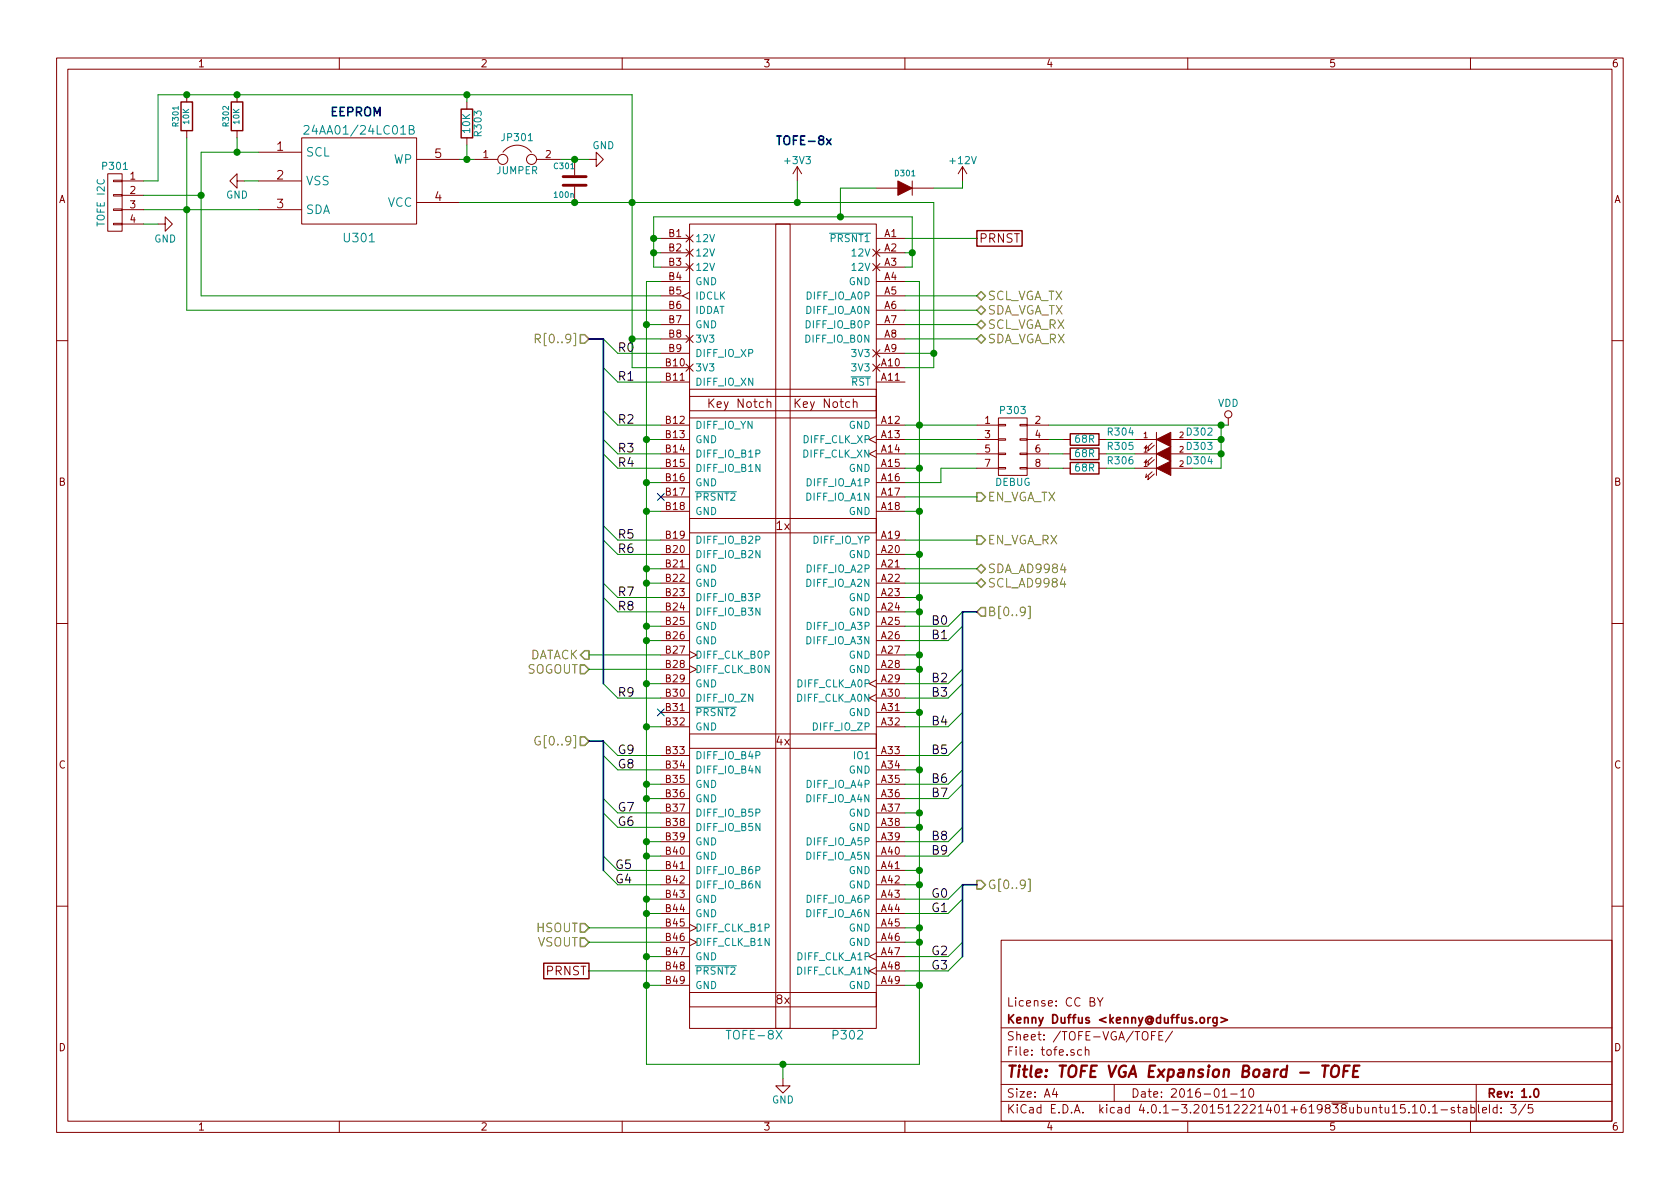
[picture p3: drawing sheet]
EESchema Schematic File Version 2
LIBS:power
LIBS:device
LIBS:transistors
LIBS:conn
LIBS:linear
LIBS:regul
LIBS:74xx
LIBS:cmos4000
LIBS:adc-dac
LIBS:memory
LIBS:xilinx
LIBS:TOFE
LIBS:EEPROM
LIBS:TOFE-VGA-cache
LIBS:analog-devices2
LIBS:vmodvga
LIBS:testpoint
LIBS:ad9984-power
LIBS:3-rca
EELAYER 25 0
EELAYER END
$Descr A4 11693 8268
encoding utf-8
Sheet 3 5
Title "TOFE VGA Expansion Board - TOFE"
Date "2016-01-10"
Rev "1.0"
Comp "Kenny Duffus <kenny@duffus.org>"
Comment1 "License: CC BY"
Comment2 ""
Comment3 ""
Comment4 ""
$EndDescr
$Comp
L TOFE-8X P302
U 1 1
P 5900 4350
F 0 "P302" H 5900 1500 60  0000 C CNN
F 1 "TOFE-8X" H 5250 1500 60  0000 C CNN
F 2 "TOFE_8X_HalfHeight:TOFE_8X_HalfHeight" H 4600 4050 60  0001 C CNN
F 3 "~" H 4600 4050 60  0000 C CNN
	1    5900 4350
	1    0    0    -1  
$EndComp
Text Notes 5400 1000 0    60   ~ 12
TOFE-8x
$Comp
L DIODE D301
U 1 1
P 6300 1300
F 0 "D301" H 6300 1400 40  0000 C CNN
F 1 "DIODE" H 6300 1200 40  0001 C CNN
F 2 "Diodes_SMD:SMB_Handsoldering" H 6300 1300 60  0001 C CNN
F 3 "~" H 6300 1300 60  0000 C CNN
	1    6300 1300
	1    0    0    -1  
$EndComp
$Comp
L 24AA01/24LC01B U301
U 1 1
P 2500 1250
F 0 "U301" H 2500 850 60  0000 C CNN
F 1 "24AA01/24LC01B" H 2500 1600 60  0000 C CNN
F 2 "TO_SOT_Packages_SMD:SOT-23-5" H 2500 1250 60  0001 C CNN
F 3 "~" H 2500 1250 60  0000 C CNN
	1    2500 1250
	1    0    0    -1  
$EndComp
Text Notes 2300 800  0    60   ~ 12
EEPROM
$Comp
L R R302
U 1 1
P 1650 800
F 0 "R302" V 1730 800 40  0000 C CNN
F 1 "10K" V 1657 801 40  0000 C CNN
F 2 "Resistors_SMD:R_0805_HandSoldering" V 1580 800 30  0001 C CNN
F 3 "~" H 1650 800 30  0000 C CNN
	1    1650 800 
	-1   0    0    1   
$EndComp
$Comp
L R R301
U 1 1
P 1300 800
F 0 "R301" V 1380 800 40  0000 C CNN
F 1 "10K" V 1307 801 40  0000 C CNN
F 2 "Resistors_SMD:R_0805_HandSoldering" V 1230 800 30  0001 C CNN
F 3 "~" H 1300 800 30  0000 C CNN
	1    1300 800 
	-1   0    0    1   
$EndComp
$Comp
L C C301
U 1 1
P 4000 1250
F 0 "C301" H 3850 1350 40  0000 L CNN
F 1 "100n" H 3850 1150 40  0000 L CNN
F 2 "Resistors_SMD:R_0805_HandSoldering" H 4038 1100 30  0001 C CNN
F 3 "~" H 4000 1250 60  0000 C CNN
	1    4000 1250
	1    0    0    -1  
$EndComp
Text HLabel 4100 2350 0    60   Input ~ 0
R[0..9]
Text HLabel 4100 5150 0    60   Input ~ 0
G[0..9]
Text HLabel 6800 4250 2    60   Input ~ 0
B[0..9]
Text HLabel 6800 2050 2    60   BiDi ~ 0
SCL_VGA_TX
Text HLabel 6800 2150 2    60   BiDi ~ 0
SDA_VGA_TX
Text HLabel 6800 2250 2    60   BiDi ~ 0
SCL_VGA_RX
Text HLabel 6800 2350 2    60   BiDi ~ 0
SDA_VGA_RX
$Comp
L GND #PWR015
U 1 1
P 5450 7500
F 0 "#PWR015" H 5450 7250 50  0001 C CNN
F 1 "GND" H 5450 7350 50  0000 C CNN
F 2 "" H 5450 7500 60  0000 C CNN
F 3 "" H 5450 7500 60  0000 C CNN
	1    5450 7500
	1    0    0    -1  
$EndComp
$Comp
L GND #PWR016
U 1 1
P 4100 1100
F 0 "#PWR016" H 4100 850 50  0001 C CNN
F 1 "GND" V 4200 1000 50  0000 C CNN
F 2 "" H 4100 1100 60  0000 C CNN
F 3 "" H 4100 1100 60  0000 C CNN
	1    4100 1100
	0    -1   -1   0   
$EndComp
$Comp
L GND #PWR017
U 1 1
P 1700 1250
F 0 "#PWR017" H 1700 1000 50  0001 C CNN
F 1 "GND" V 1800 1200 50  0000 C CNN
F 2 "" H 1700 1250 60  0000 C CNN
F 3 "" H 1700 1250 60  0000 C CNN
	1    1700 1250
	0    1    1    0   
$EndComp
$Comp
L +3V3 #PWR018
U 1 1
P 5550 1250
F 0 "#PWR018" H 5550 1100 50  0001 C CNN
F 1 "+3V3" H 5550 1390 50  0000 C CNN
F 2 "" H 5550 1250 60  0000 C CNN
F 3 "" H 5550 1250 60  0000 C CNN
	1    5550 1250
	1    0    0    -1  
$EndComp
$Comp
L +12V #PWR019
U 1 1
P 6700 1250
F 0 "#PWR019" H 6700 1100 50  0001 C CNN
F 1 "+12V" H 6700 1390 50  0000 C CNN
F 2 "" H 6700 1250 60  0000 C CNN
F 3 "" H 6700 1250 60  0000 C CNN
	1    6700 1250
	1    0    0    -1  
$EndComp
Text HLabel 6800 3950 2    60   BiDi ~ 0
SDA_AD9984
Text HLabel 6800 4050 2    60   BiDi ~ 0
SCL_AD9984
Text HLabel 4100 6550 0    60   Input ~ 0
VSOUT
Text HLabel 4100 6450 0    60   Input ~ 0
HSOUT
Text HLabel 4100 4650 0    60   Input ~ 0
SOGOUT
Text HLabel 4100 4550 0    60   Output ~ 0
DATACK
Wire Wire Line
	4600 1950 4500 1950
Wire Wire Line
	4500 1950 4500 7400
Wire Wire Line
	4500 2250 4600 2250
Wire Wire Line
	4500 3050 4600 3050
Connection ~ 4500 2250
Wire Wire Line
	4500 3350 4600 3350
Connection ~ 4500 3050
Wire Wire Line
	4500 3550 4600 3550
Connection ~ 4500 3350
Wire Wire Line
	4500 3950 4600 3950
Connection ~ 4500 3550
Wire Wire Line
	4500 4050 4600 4050
Connection ~ 4500 3950
Wire Wire Line
	4500 4350 4600 4350
Connection ~ 4500 4050
Wire Wire Line
	4500 4450 4600 4450
Connection ~ 4500 4350
Wire Wire Line
	4500 4750 4600 4750
Connection ~ 4500 4450
Connection ~ 4500 4750
Wire Wire Line
	4500 5450 4600 5450
Wire Wire Line
	4500 5550 4600 5550
Connection ~ 4500 5450
Wire Wire Line
	4500 5850 4600 5850
Connection ~ 4500 5550
Wire Wire Line
	4500 5950 4600 5950
Connection ~ 4500 5850
Connection ~ 4500 5950
Wire Wire Line
	4500 6250 4600 6250
Wire Wire Line
	4500 6350 4600 6350
Connection ~ 4500 6250
Wire Wire Line
	4500 6650 4600 6650
Connection ~ 4500 6350
Wire Wire Line
	4500 6850 4600 6850
Connection ~ 4500 6650
Wire Wire Line
	6300 1950 6400 1950
Wire Wire Line
	6400 3250 6300 3250
Wire Wire Line
	6400 3550 6300 3550
Connection ~ 6400 3250
Wire Wire Line
	6400 3850 6300 3850
Connection ~ 6400 3550
Wire Wire Line
	6400 4150 6300 4150
Connection ~ 6400 3850
Wire Wire Line
	6400 4250 6300 4250
Connection ~ 6400 4150
Wire Wire Line
	6400 4550 6300 4550
Connection ~ 6400 4250
Wire Wire Line
	6400 4650 6300 4650
Connection ~ 6400 4550
Wire Wire Line
	6400 4950 6300 4950
Connection ~ 6400 4650
Wire Wire Line
	6400 5350 6300 5350
Connection ~ 6400 4950
Wire Wire Line
	6400 5650 6300 5650
Connection ~ 6400 5350
Wire Wire Line
	6400 5750 6300 5750
Connection ~ 6400 5650
Wire Wire Line
	6400 6050 6300 6050
Connection ~ 6400 5750
Wire Wire Line
	6400 6150 6300 6150
Connection ~ 6400 6050
Wire Wire Line
	6400 6450 6300 6450
Connection ~ 6400 6150
Wire Wire Line
	6400 6550 6300 6550
Connection ~ 6400 6450
Wire Wire Line
	6400 6850 6300 6850
Connection ~ 6400 6550
Wire Wire Line
	4500 7400 6400 7400
Connection ~ 4500 6850
Connection ~ 6400 6850
Connection ~ 5450 7400
Wire Wire Line
	6300 2950 6800 2950
Connection ~ 6400 2950
Wire Wire Line
	4400 2550 4600 2550
Wire Wire Line
	4400 650  4400 2550
Wire Wire Line
	4400 2350 4600 2350
Wire Wire Line
	6300 2450 6500 2450
Wire Wire Line
	6500 1400 6500 2550
Wire Wire Line
	6500 2550 6300 2550
Wire Wire Line
	3200 1400 6500 1400
Connection ~ 6500 2450
Connection ~ 4400 2350
Wire Wire Line
	5550 1250 5550 1400
Connection ~ 5550 1400
Wire Wire Line
	4550 1850 4600 1850
Wire Wire Line
	4550 1500 4550 1850
Wire Wire Line
	4550 1750 4600 1750
Wire Wire Line
	4550 1650 4600 1650
Connection ~ 4550 1750
Wire Wire Line
	6350 1850 6300 1850
Wire Wire Line
	6350 1500 6350 1850
Wire Wire Line
	6350 1750 6300 1750
Wire Wire Line
	4550 1500 6350 1500
Connection ~ 6350 1750
Connection ~ 4550 1650
Wire Wire Line
	5850 1500 5850 1300
Wire Wire Line
	5850 1300 6100 1300
Connection ~ 5850 1500
Wire Wire Line
	6500 1300 6700 1300
Wire Wire Line
	6700 1300 6700 1250
Connection ~ 4000 1400
Wire Wire Line
	6400 7400 6400 1950
Wire Wire Line
	1400 2050 4600 2050
Wire Wire Line
	1300 2150 4600 2150
Wire Wire Line
	3900 1100 4100 1100
Wire Wire Line
	1700 1250 1800 1250
Wire Wire Line
	1650 950  1650 1050
Wire Wire Line
	1400 1050 1800 1050
Wire Wire Line
	1000 1450 1800 1450
Connection ~ 4000 1100
Wire Wire Line
	1400 2050 1400 1050
Connection ~ 1650 1050
Wire Wire Line
	1100 650  4400 650 
Connection ~ 4400 1400
Connection ~ 1650 650 
Wire Wire Line
	5450 7500 5450 7400
Text GLabel 6800 1650 2    60   UnSpc ~ 0
PRNST
Text GLabel 4100 6750 0    60   UnSpc ~ 0
PRNST
Wire Wire Line
	4100 6750 4600 6750
Wire Wire Line
	6300 1650 6800 1650
Entry Wire Line
	4200 2350 4300 2450
Entry Wire Line
	4200 2550 4300 2650
Entry Wire Line
	4200 2850 4300 2950
Entry Wire Line
	4200 3050 4300 3150
Entry Wire Line
	4200 3150 4300 3250
Entry Wire Line
	4200 3650 4300 3750
Entry Wire Line
	4200 3750 4300 3850
Entry Wire Line
	4200 4050 4300 4150
Entry Wire Line
	4200 4150 4300 4250
Entry Wire Line
	4200 4750 4300 4850
Text Label 4300 4850 0    60   ~ 0
R9
Text Label 4300 2450 0    60   ~ 0
R0
Text Label 4300 2650 0    60   ~ 0
R1
Text Label 4300 2950 0    60   ~ 0
R2
Text Label 4300 3150 0    60   ~ 0
R3
Text Label 4300 3250 0    60   ~ 0
R4
Text Label 4300 3750 0    60   ~ 0
R5
Text Label 4300 3850 0    60   ~ 0
R6
Text Label 4300 4150 0    60   ~ 0
R7
Text Label 4300 4250 0    60   ~ 0
R8
Wire Wire Line
	4100 4550 4600 4550
Wire Wire Line
	4100 4650 4600 4650
Wire Wire Line
	4100 6450 4600 6450
Wire Wire Line
	4100 6550 4600 6550
Wire Wire Line
	6300 2050 6800 2050
Wire Wire Line
	6300 2150 6800 2150
Wire Wire Line
	6300 2250 6800 2250
Wire Wire Line
	6300 2350 6800 2350
Entry Wire Line
	4200 5150 4300 5250
Entry Wire Line
	4200 5250 4300 5350
Entry Wire Line
	4200 5650 4300 5750
Entry Wire Line
	4200 5550 4300 5650
Text Label 4300 5250 0    60   ~ 0
G9
Text Label 4300 5350 0    60   ~ 0
G8
Text Label 4300 5650 0    60   ~ 0
G7
Text Label 4300 5750 0    60   ~ 0
G6
Text HLabel 6800 6150 2    60   Output ~ 0
G[0..9]
Entry Wire Line
	4200 6050 4300 6150
Entry Wire Line
	4200 5950 4300 6050
Entry Wire Line
	6600 6750 6700 6650
Entry Wire Line
	6600 6650 6700 6550
Entry Wire Line
	6600 6350 6700 6250
Entry Wire Line
	6600 6250 6700 6150
Entry Wire Line
	6600 5950 6700 5850
Entry Wire Line
	6600 5850 6700 5750
Entry Wire Line
	6600 5550 6700 5450
Entry Wire Line
	6600 5450 6700 5350
Entry Wire Line
	6600 5250 6700 5150
Entry Wire Line
	6600 5050 6700 4950
Entry Wire Line
	6600 4850 6700 4750
Entry Wire Line
	6600 4750 6700 4650
Entry Wire Line
	6600 4450 6700 4350
Entry Wire Line
	6600 4350 6700 4250
Wire Bus Line
	4100 2350 4200 2350
Wire Bus Line
	4200 2350 4200 4750
Wire Bus Line
	4100 5150 4200 5150
Wire Bus Line
	4200 5150 4200 6050
Wire Wire Line
	4600 6050 4300 6050
Wire Wire Line
	4300 6150 4600 6150
Wire Wire Line
	6600 6750 6300 6750
Wire Wire Line
	6300 6650 6600 6650
Wire Wire Line
	6300 6350 6600 6350
Wire Wire Line
	6600 6250 6300 6250
Wire Wire Line
	6300 5950 6600 5950
Wire Wire Line
	6600 5850 6300 5850
Wire Wire Line
	6600 5550 6300 5550
Wire Wire Line
	6300 5450 6600 5450
Wire Wire Line
	6600 5250 6300 5250
Wire Wire Line
	6300 5050 6600 5050
Wire Wire Line
	6600 4850 6300 4850
Wire Wire Line
	6300 4750 6600 4750
Wire Wire Line
	6600 4450 6300 4450
Wire Wire Line
	6300 4350 6600 4350
Text Label 6600 4350 2    60   ~ 0
B0
Text Label 6600 4450 2    60   ~ 0
B1
Text Label 6600 4750 2    60   ~ 0
B2
Text Label 6600 4850 2    60   ~ 0
B3
Text Label 6600 5050 2    60   ~ 0
B4
Text Label 6600 5250 2    60   ~ 0
B5
Text Label 6600 5450 2    60   ~ 0
B6
Text Label 6600 5550 2    60   ~ 0
B7
Text Label 6600 5850 2    60   ~ 0
B8
Text Label 6600 5950 2    60   ~ 0
B9
Text Label 6600 6250 2    60   ~ 0
G0
Text Label 6600 6350 2    60   ~ 0
G1
Text Label 6600 6650 2    60   ~ 0
G2
Text Label 6600 6750 2    60   ~ 0
G3
Text Label 4400 6150 2    60   ~ 0
G4
Text Label 4400 6050 2    60   ~ 0
G5
Wire Bus Line
	6800 6150 6700 6150
Wire Bus Line
	6700 4250 6800 4250
Wire Wire Line
	4600 5050 4500 5050
Connection ~ 4500 5050
NoConn ~ 4600 3450
NoConn ~ 4600 4950
Wire Wire Line
	4600 2450 4300 2450
Wire Wire Line
	4600 2650 4300 2650
Wire Wire Line
	4600 2950 4300 2950
Wire Wire Line
	4300 3150 4600 3150
Wire Wire Line
	4600 3250 4300 3250
Wire Wire Line
	4300 3750 4600 3750
Wire Wire Line
	4600 3850 4300 3850
Wire Wire Line
	4300 4150 4600 4150
Wire Wire Line
	4300 4250 4600 4250
Wire Wire Line
	4300 4850 4600 4850
Wire Wire Line
	4300 5250 4600 5250
Wire Wire Line
	4300 5350 4600 5350
Wire Wire Line
	4300 5650 4600 5650
Wire Wire Line
	4600 5750 4300 5750
Wire Bus Line
	6700 6150 6700 6650
Wire Bus Line
	6700 5850 6700 4250
Wire Wire Line
	6300 3950 6800 3950
Wire Wire Line
	6800 4050 6300 4050
$Comp
L JUMPER JP301
U 1 1
P 3600 1100
F 0 "JP301" H 3600 1250 50  0000 C CNN
F 1 "JUMPER" H 3600 1020 50  0000 C CNN
F 2 "CON-SMD-2.54:HARWIN-M20-87-2x1" H 3600 1100 50  0001 C CNN
F 3 "" H 3600 1100 50  0000 C CNN
	1    3600 1100
	1    0    0    -1  
$EndComp
Wire Wire Line
	3200 1100 3300 1100
Wire Wire Line
	1300 950  1300 2150
Connection ~ 1300 1450
Wire Wire Line
	6300 3050 6800 3050
Wire Wire Line
	6300 3150 6800 3150
Wire Wire Line
	6300 3350 6550 3350
Wire Wire Line
	6550 3350 6550 3250
Wire Wire Line
	6550 3250 6800 3250
$Comp
L VDD #PWR020
U 1 1
P 8550 2950
F 0 "#PWR020" H 8550 2800 50  0001 C CNN
F 1 "VDD" H 8550 3100 50  0000 C CNN
F 2 "" H 8550 2950 50  0000 C CNN
F 3 "" H 8550 2950 50  0000 C CNN
	1    8550 2950
	1    0    0    -1  
$EndComp
$Comp
L LED D302
U 1 1
P 8100 3050
F 0 "D302" H 8350 3100 50  0000 C CNN
F 1 "LED" H 8100 2950 50  0001 C CNN
F 2 "LEDs:LED_0805" H 8100 3050 50  0001 C CNN
F 3 "" H 8100 3050 50  0000 C CNN
	1    8100 3050
	1    0    0    -1  
$EndComp
$Comp
L R R304
U 1 1
P 7550 3050
F 0 "R304" V 7500 3300 50  0000 C CNN
F 1 "68R" V 7550 3050 50  0000 C CNN
F 2 "Resistors_SMD:R_0805_HandSoldering" V 7480 3050 50  0001 C CNN
F 3 "" H 7550 3050 50  0000 C CNN
	1    7550 3050
	0    1    1    0   
$EndComp
Wire Wire Line
	7300 3050 7400 3050
Wire Wire Line
	7700 3050 7900 3050
$Comp
L LED D303
U 1 1
P 8100 3150
F 0 "D303" H 8350 3200 50  0000 C CNN
F 1 "LED" H 8100 3050 50  0001 C CNN
F 2 "LEDs:LED_0805" H 8100 3150 50  0001 C CNN
F 3 "" H 8100 3150 50  0000 C CNN
	1    8100 3150
	1    0    0    -1  
$EndComp
$Comp
L R R305
U 1 1
P 7550 3150
F 0 "R305" V 7500 3400 50  0000 C CNN
F 1 "68R" V 7550 3150 50  0000 C CNN
F 2 "Resistors_SMD:R_0805_HandSoldering" V 7480 3150 50  0001 C CNN
F 3 "" H 7550 3150 50  0000 C CNN
	1    7550 3150
	0    1    1    0   
$EndComp
Wire Wire Line
	7300 3150 7400 3150
Wire Wire Line
	7700 3150 7900 3150
$Comp
L LED D304
U 1 1
P 8100 3250
F 0 "D304" H 8350 3300 50  0000 C CNN
F 1 "LED" H 8100 3150 50  0001 C CNN
F 2 "LEDs:LED_0805" H 8100 3250 50  0001 C CNN
F 3 "" H 8100 3250 50  0000 C CNN
	1    8100 3250
	1    0    0    -1  
$EndComp
$Comp
L R R306
U 1 1
P 7550 3250
F 0 "R306" V 7500 3500 50  0000 C CNN
F 1 "68R" V 7550 3250 50  0000 C CNN
F 2 "Resistors_SMD:R_0805_HandSoldering" V 7480 3250 50  0001 C CNN
F 3 "" H 7550 3250 50  0000 C CNN
	1    7550 3250
	0    1    1    0   
$EndComp
Wire Wire Line
	7300 3250 7400 3250
Wire Wire Line
	7700 3250 7900 3250
Wire Wire Line
	8300 3050 8500 3050
Wire Wire Line
	8500 3250 8500 2950
Connection ~ 8500 2950
Wire Wire Line
	8300 3150 8500 3150
Connection ~ 8500 3050
Wire Wire Line
	8300 3250 8500 3250
Connection ~ 8500 3150
Wire Wire Line
	7300 2950 8550 2950
$Comp
L CONN_01X04 P301
U 1 1
P 800 1400
F 0 "P301" H 800 1650 50  0000 C CNN
F 1 "TOFE I2C" V 900 1400 50  0000 C CNN
F 2 "CON-SMD-2.54:HARWIN-M20-87-4x1" H 800 1400 50  0001 C CNN
F 3 "" H 800 1400 50  0000 C CNN
	1    800  1400
	-1   0    0    -1  
$EndComp
Wire Wire Line
	1100 650  1100 1250
Wire Wire Line
	1100 1250 1000 1250
Connection ~ 1300 650 
Wire Wire Line
	1000 1350 1400 1350
Connection ~ 1400 1350
$Comp
L GND #PWR021
U 1 1
P 1100 1550
F 0 "#PWR021" H 1100 1300 50  0001 C CNN
F 1 "GND" V 1000 1500 50  0000 C CNN
F 2 "" H 1100 1550 50  0000 C CNN
F 3 "" H 1100 1550 50  0000 C CNN
	1    1100 1550
	0    -1   -1   0   
$EndComp
Wire Wire Line
	1000 1550 1100 1550
$Comp
L R R303
U 1 1
P 3250 850
F 0 "R303" V 3330 850 50  0000 C CNN
F 1 "10K" V 3250 850 50  0000 C CNN
F 2 "Resistors_SMD:R_0805_HandSoldering" V 3180 850 50  0001 C CNN
F 3 "" H 3250 850 50  0000 C CNN
	1    3250 850 
	1    0    0    -1  
$EndComp
Wire Wire Line
	3250 700  3250 650 
Connection ~ 3250 650 
Wire Wire Line
	3250 1000 3250 1100
Connection ~ 3250 1100
$Comp
L CONN_02X04 P303
U 1 1
P 7050 3100
F 0 "P303" H 7050 3350 50  0000 C CNN
F 1 "DEBUG" H 7050 2850 50  0000 C CNN
F 2 "CON-SMD-2.54:TE-AMPMODU-MOD-II-4X2" H 7050 1900 50  0001 C CNN
F 3 "" H 7050 1900 50  0000 C CNN
	1    7050 3100
	1    0    0    -1  
$EndComp
Text HLabel 6800 3450 2    60   Output ~ 0
EN_VGA_TX
Text HLabel 6800 3750 2    60   Output ~ 0
EN_VGA_RX
Wire Wire Line
	6300 3450 6800 3450
Wire Wire Line
	6300 3750 6800 3750
$EndSCHEMATC
